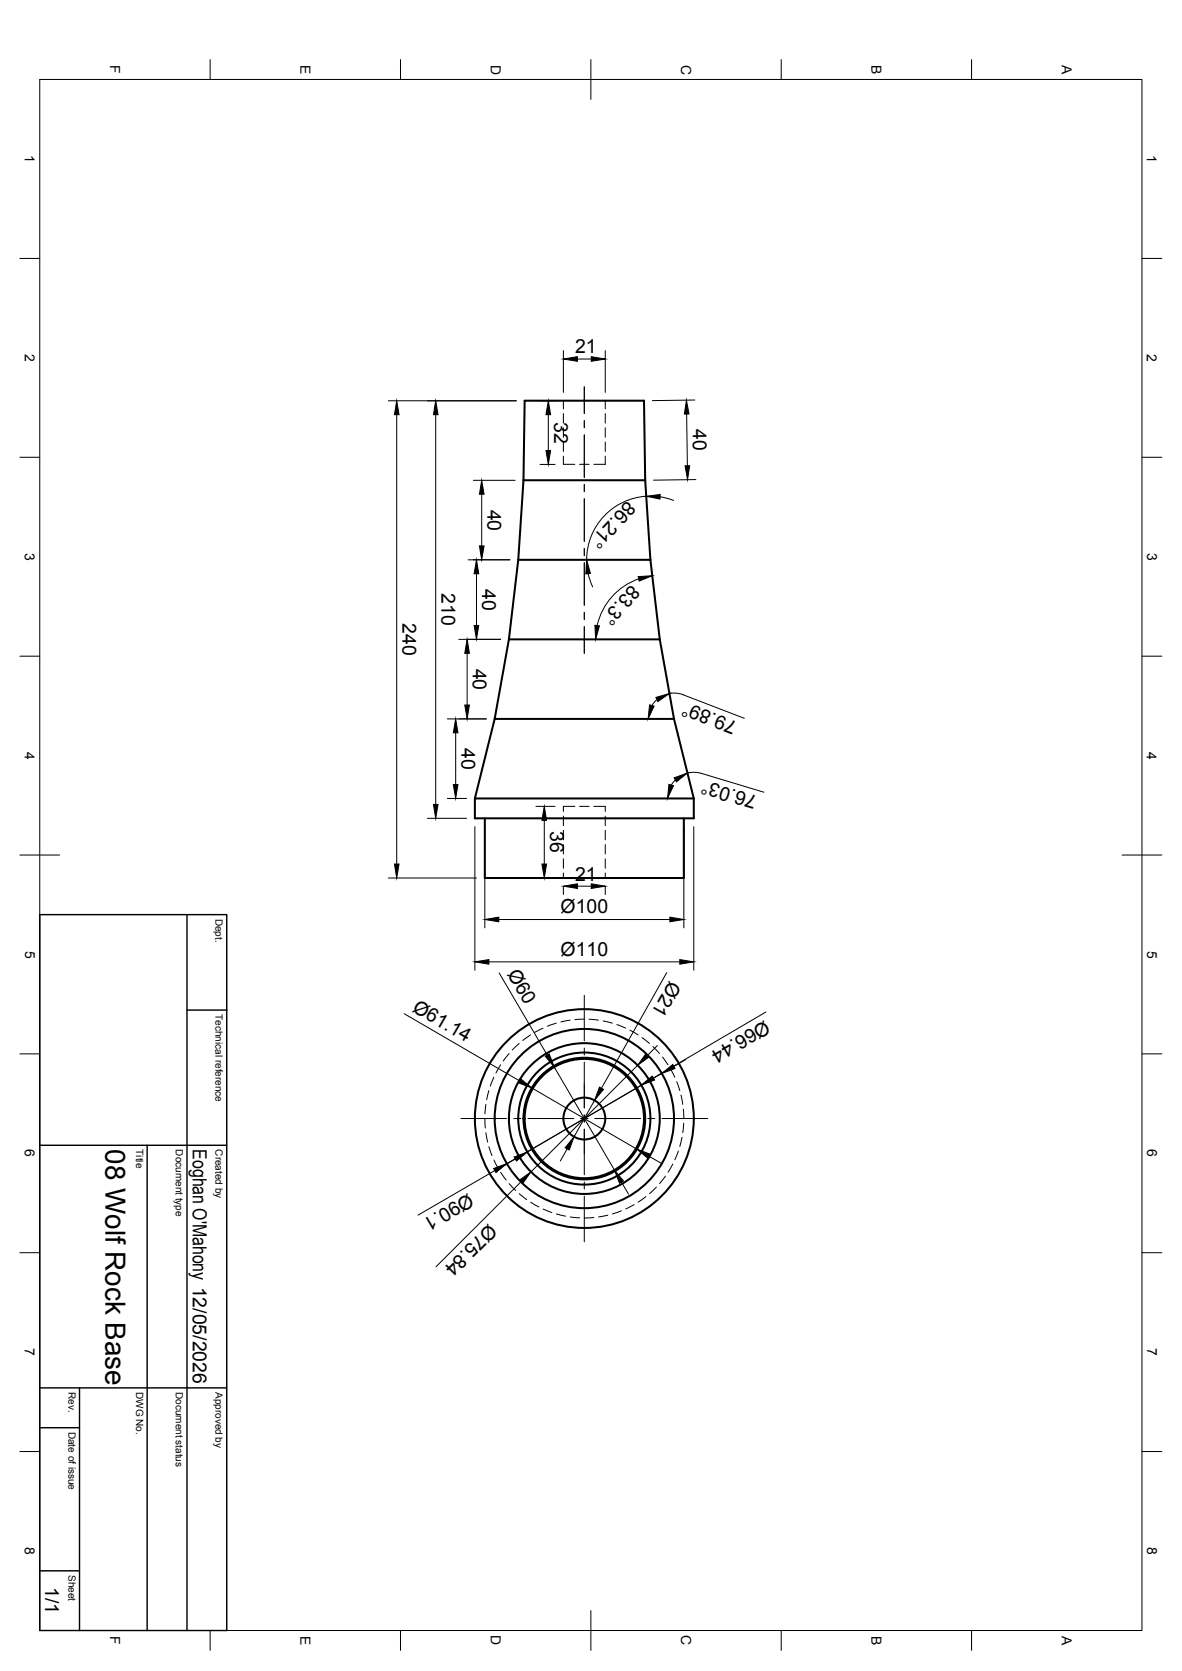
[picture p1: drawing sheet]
<svg xmlns="http://www.w3.org/2000/svg" width="297mm" height="420mm" viewBox="0 0 297 420" stroke-linecap="round" stroke-linejoin="round" font-family="sans-serif">
<!-- layer: Hidden -->
<g fill="none" stroke="#000" stroke-width=".25">
<path d="M141.6 114.7v2.1h2.9M141.6 100.8v2M141.6 104v2.4M141.6 107.6v2.3M141.6 111.1v2.4M145.6 116.8h2.4M152.1 114.7v2.1h-2.9M152.1 100.8v2M152.1 104v2.4M152.1 107.6v2.3M152.1 111.1v2.4M141.6 205.2v2.4"/>
<path d="M141.6 208.8v2.4M141.6 212.4v2.3M141.6 215.9v2.4M141.6 219.5v1.3M144.5 202.8h-2.9v1.2M145.6 202.8h2.4M149.2 202.8h2.9v1.2M152.1 205.2v2.4M152.1 208.8v2.4M152.1 212.4v2.3M152.1 215.9v2.4M152.1 219.5v1.3"/>
<path d="M136.5 258.5l-2.2 1.1M139.8 257.3l-2.3 .7M143.3 256.5l-2.4 .5M146.8 256.2l-2.3 .2M148 256.3l2.4 .2M151.6 256.7l2.3 .6M155 257.6l2.2 .9M158.3 259l2.1 1.2M122.1 277.7l-.2 2.4M122.9 274.2l-.6 2.3M124.1 270.9l-.9 2.2M125.8 267.7l-1.2 2.1"/>
<path d="M128 264.9l-1.5 1.9M130.5 262.4l-1.8 1.6M133.3 260.2l-1.9 1.4M161.3 260.9l1.9 1.5M164.1 263.2l1.6 1.7M166.5 265.8l1.4 1.9M168.5 268.8l1.1 2.1M170.1 272l.7 2.2M171.1 275.4l.5 2.3M171.7 278.9l.2 2.3M121.8 281.3l.2 2.3M122.1 284.8l.5 2.4"/>
<path d="M122.9 288.3l.7 2.3M124.1 291.7l1.1 2.1M125.8 294.8l1.4 1.9M128 297.6l1.6 1.8M165 298.5l-1.8 1.6M167.2 295.7l-1.4 1.9M169.1 292.7l-1.2 2M170.5 289.4l-.9 2.2M171.4 286l-.6 2.3M171.8 282.4l-.2 2.4M130.5 300.1l1.9 1.5M133.3 302.3l2.1 1.2"/>
<path d="M136.5 304l2.2 .9M139.8 305.2l2.3 .6M143.3 306l2.4 .2M149.2 306.1l-2.3 .2M152.8 305.5l-2.4 .5M156.1 304.4l-2.2 .8M159.4 302.9l-2.2 1.1M162.3 300.9l-1.9 1.4"/>
</g>
<!-- layer: Visible -->
<g fill="none" stroke="#000" stroke-width=".51">
<path d="M131.6 120.8l.2-20h30l.3 20M131.6 120.8h30.5M131.6 120.8l-1.4 20M162.1 120.8l1.3 20M130.2 140.8h33.2M130.2 140.8l-2.3 20M163.4 140.8l2.4 20M127.9 160.8h37.9M127.9 160.8l-3.6 20M165.8 160.8l3.6 20M124.3 180.8h45.1M124.3 180.8l-5 20v5h55v-5"/>
<path d="M169.4 180.8l4.9 20M119.3 200.8h55M121.8 205.8v15h50.1v-15"/>
<circle cx="146.8" cy="281.3" r="27.5"/>
<circle cx="146.8" cy="281.3" r="5.3"/>
<circle cx="146.8" cy="281.3" r="15"/>
<circle cx="146.8" cy="281.3" r="15.3"/>
<circle cx="146.8" cy="281.3" r="16.6"/>
<circle cx="146.8" cy="281.3" r="19"/>
<circle cx="146.8" cy="281.3" r="22.5"/>
</g>
<!-- layer: BORDER -->
<g fill="none" stroke="#000" stroke-width=".25">
<path d="M10 20h277v390h-277zM52.8 15v5M100.6 15v5M148.5 15v10M196.3 15v5M244.2 15v5M5 65h5M287 65h5M5 115h5M287 115h5M5 165h5M287 165h5"/>
<path d="M5 215h10M282 215h10M5 265h5M287 265h5M5 315h5M287 315h5M5 365h5M287 365h5M52.8 410v5M100.6 410v5M148.5 405v10M196.3 410v5"/>
<path d="M244.2 410v5"/>
</g>
<!-- layer: TITLEBLOCK -->
<path d="M10 230h47v180h-47zM47 230v180M47 254h10M10 288h47M37 288v122M10 359h10M10 349h47M20 349v61M10 395h10" fill="none" stroke="#000" stroke-width=".36"/>
<!-- layer: Smart Centers -->
<g fill="none" stroke="#000" stroke-width=".25">
<path d="M146.8 97.3v6.7M146.8 105.8v1.7M146.8 109.3v10.8M146.8 121.8v1.8M146.8 125.4v10.7M146.8 137.9v1.8M146.8 141.5v10.7M146.8 154v1.8M146.8 157.6v6.7M146.8 250.3v11.4M146.8 263.5v1.8M146.8 267.1v11.5"/>
<path d="M115.8 281.2h11.5M129.1 281.2h1.8M132.7 281.2h11.5M145.9 281.2h1.8M146.8 280.4v1.7M146.8 283.9v11.5M146.8 297.2v1.8M149.5 281.2h11.5M162.8 281.2h1.8M166.4 281.2h11.4M146.8 300.8v11.5"/>
</g>
<!-- layer: FD_Dimensions -->
<g fill="none" stroke="#000" stroke-width=".25">
<path d="M141.6 88.2v10.5M145.1 90.3h3.5M152.1 88.2v10.5M97.6 100.8h32.2M99.7 104.3v113M109.5 104.3v98M135.7 100.8h3.8M135.7 116.8h3.8M137.8 104.3v9M172.6 104.1l.1 13M174.6 100.6l-10.7 .1M119 120.8h10.5"/>
<path d="M121.1 124.3v13M162.4 124.8a16 16 0 0 0-15 16M165.9 124.9l3.4 .9M174.9 120.6l-10.7 .1M117.6 140.8h10.5M119.7 144.3v13M147.8 144.2l1.1 3.4M160.5 145.5a16.1 16.1 0 0 0-10.4 11.8M115.3 160.8h10.5M117.4 164.3v13M165.1 175.9l-1.3 1.5M168.2 174.4l1.2-.1 1.8 .2 15.8 6.1"/>
<path d="M112.4 180.8h9.8M114.5 184.3v13M169.7 196.1l-1 1.3M172.8 194.4l1.7-.2 1.8 .3M176.3 194.5l15.7 4.7M107.4 205.8h9.8M112.4 200.8h4.8M119.3 207.9v36.1M121.8 207.9v25.4M134.7 202.8h4.8M136.8 206.3v11M171.9 207.9v25.4"/>
<path d="M174.3 207.9v36.1M97.6 220.8h22.1M125.3 231.2h43M134.7 220.8h4.8M141.6 222.9v2M145.1 222.8h3.5M152.1 222.9v2M101.6 254.9l29 16.9M122.9 241.9h47.9M125.4 244.6l12.1 20.7M167.6 244.6l-16.4 29M192.5 254.5l-28.3 16.6"/>
<path d="M133.6 273.6l26.4 15.3M139.3 268.3l15.1 25.9M149.4 276.7l-5.1 9.1M160.3 267.8l-26.9 26.9M161.2 272.8l-28.7 16.9M165.2 262.9l-2.5 2.5M166.3 269.9l-38.9 22.7M172.4 266.4l-3.1 1.8M124.4 294.3l-19.3 11.2M129.5 291.4l-3 1.8M131 297.1l-21.4 21.4M142.5 288.9l-1.7 3"/>
<path d="M156.2 297.2l1.7 3M163.1 290.7l3 1.8"/>
</g>
<g fill="#000" stroke="#000" stroke-width=".25">
<path d="M141.6 90.3l3.5-.6v1.1zM148.6 89.7l3.5 .6-3.5 .5zM99.7 100.8l.6 3.5h-1.2zM109.5 100.8l.6 3.5h-1.2zM137.8 100.8l.6 3.5h-1.2zM137.2 113.3h1.2l-.6 3.5zM172.5 100.6l.6 3.5h-1.1zM172.1 117.1h1.2l-.5 3.5zM121.1 120.8l.5 3.5h-1.1zM120.5 137.3h1.1l-.5 3.5zM162.4 124.8l3.5-.5v1.2zM119.7 140.8l.6 3.5h-1.2z"/>
<path d="M119.1 157.3h1.2l-.6 3.5zM147.4 140.8l1 3.4-1.2 .1zM149.5 157.2l1.1 .2-.9 3.4zM160.4 145l3.5-.2-3.3 1.3zM117.4 160.8l.6 3.5h-1.2zM116.8 177.3h1.2l-.6 3.5zM163.2 177.2l1.2 .3-1.5 3.3zM164.8 175.4l3.4-1-2.9 2zM114.5 180.8l.6 3.5h-1.2zM113.9 197.3h1.2l-.6 3.5zM168.1 197.2l1.1 .3-1.5 3.3zM169.4 195.6l3.3-1.2-2.7 2.2z"/>
<path d="M99.1 217.3h1.2l-.6 3.5zM108.9 202.3h1.2l-.6 3.5zM136.8 202.8l.6 3.5h-1.2zM136.2 217.3h1.2l-.6 3.5zM121.8 231.2l3.5-.6v1.2zM141.6 222.8l3.5-.6v1.2zM148.6 222.2l3.5 .6-3.5 .6zM168.3 230.6l3.6 .6-3.6 .6zM119.3 241.9l3.6-.6v1.1zM170.8 241.3l3.5 .6-3.5 .5zM130.9 271.3l2.7 2.3-3.3-1.3zM137 265.6l1-.6 1.3 3.3z"/>
<path d="M150.6 273.3l1.1 .6-2.3 2.8zM162.3 265l.8 .8-2.8 2zM161.2 272.8l2.7-2.2 .6 1zM166.3 269.9l2.8-2.2 .5 1zM124.1 293.8l3.3-1.2-2.8 2.2zM129.2 290.9l3.3-1.2-2.7 2.2zM130.6 296.7l2.8-2-2 2.8zM144.3 285.8l-1.3 3.4-1-.6zM154.4 294.2l2.3 2.7-1 .6zM160 288.9l3.4 1.3-.6 1z"/>
</g>
<text font-size="7" x="26.5" y="289" transform="rotate(90 26.5 289)">08 Wolf Rock Base</text>
<g font-size="4.9">
<text x="144.5" y="88.9">21</text>
<text x="139.3" y="106.1" transform="rotate(90 139.3 106.1)">32</text>
<text x="174.1" y="108" transform="rotate(89 174.1 108)">40</text>
<text x="157.6" y="125.7" transform="rotate(133 157.6 125.7)">86.21°</text>
<text x="122.5" y="128.1" transform="rotate(90 122.5 128.1)">40</text>
<text x="111" y="149.2" transform="rotate(90 111 149.2)">210</text>
<text x="121.2" y="148.1" transform="rotate(90 121.2 148.1)">40</text>
<text x="158.6" y="146.8" transform="rotate(132 158.6 146.8)">83.3°</text>
<text x="101.2" y="156.7" transform="rotate(90 101.2 156.7)">240</text>
<text x="118.9" y="168.1" transform="rotate(90 118.9 168.1)">40</text>
<text x="185.4" y="181.6" transform="rotate(-159 185.4 181.6)">79.89°</text>
<text x="116" y="188.1" transform="rotate(90 116 188.1)">40</text>
<text x="190.4" y="200.3" transform="rotate(-163 190.4 200.3)">76.03°</text>
<text x="138.2" y="209.1" transform="rotate(90 138.2 209.1)">36</text>
<text x="144.5" y="221.4">21</text>
<text x="140.9" y="229.7">Ø100</text>
<text x="127.4" y="244.9" transform="rotate(60 127.4 244.9)">Ø60</text>
<text x="140.9" y="240.3">Ø110</text>
<text x="168.3" y="246.4" transform="rotate(119 168.3 246.4)">Ø21</text>
<text x="103.4" y="254.2" transform="rotate(30 103.4 254.2)">Ø61.14</text>
<text x="192.2" y="256.4" transform="rotate(150 192.2 256.4)">Ø66.44</text>
<text x="48.5" y="289" transform="rotate(90 48.5 289)">Eoghan O'Mahony 12/05/2026</text>
<text x="117.8" y="299.9" transform="rotate(150 117.8 299.9)">Ø90.1</text>
<text x="122.8" y="307.5" transform="rotate(135 122.8 307.5)">Ø75.84</text>
<text x="11.3" y="399.1" transform="rotate(90 11.3 399.1)">1/1</text>
</g>
<g font-size="3.5">
<text x="27.7" y="16.4" transform="rotate(90 27.7 16.4)">F</text>
<text x="75.5" y="16.3" transform="rotate(90 75.5 16.3)">E</text>
<text x="123.3" y="16.2" transform="rotate(90 123.3 16.2)">D</text>
<text x="171.2" y="16.2" transform="rotate(90 171.2 16.2)">C</text>
<text x="219" y="16.3" transform="rotate(90 219 16.3)">B</text>
<text x="266.8" y="16.3" transform="rotate(90 266.8 16.3)">A</text>
<text x="6.2" y="39" transform="rotate(90 6.2 39)">1</text>
<text x="288.2" y="39" transform="rotate(90 288.2 39)">1</text>
<text x="6.2" y="89" transform="rotate(90 6.2 89)">2</text>
<text x="288.2" y="89" transform="rotate(90 288.2 89)">2</text>
<text x="6.3" y="139" transform="rotate(90 6.3 139)">3</text>
<text x="288.2" y="139" transform="rotate(90 288.2 139)">3</text>
<text x="6.2" y="189" transform="rotate(90 6.2 189)">4</text>
<text x="288.2" y="189" transform="rotate(90 288.2 189)">4</text>
<text x="6.3" y="239" transform="rotate(90 6.3 239)">5</text>
<text x="288.3" y="239" transform="rotate(90 288.3 239)">5</text>
<text x="6.3" y="289" transform="rotate(90 6.3 289)">6</text>
<text x="288.2" y="289" transform="rotate(90 288.2 289)">6</text>
<text x="6.3" y="339" transform="rotate(90 6.3 339)">7</text>
<text x="288.2" y="339" transform="rotate(90 288.2 339)">7</text>
<text x="6.3" y="389" transform="rotate(90 6.3 389)">8</text>
<text x="288.2" y="389" transform="rotate(90 288.2 389)">8</text>
<text x="27.7" y="411.4" transform="rotate(90 27.7 411.4)">F</text>
<text x="75.5" y="411.3" transform="rotate(90 75.5 411.3)">E</text>
<text x="123.3" y="411.2" transform="rotate(90 123.3 411.2)">D</text>
<text x="171.2" y="411.2" transform="rotate(90 171.2 411.2)">C</text>
<text x="219" y="411.3" transform="rotate(90 219 411.3)">B</text>
<text x="266.8" y="411.3" transform="rotate(90 266.8 411.3)">A</text>
</g>
<g font-size="2.5">
<text x="54.2" y="231" transform="rotate(90 54.2 231)">Dept.</text>
<text x="54.2" y="255" transform="rotate(90 54.2 255)">Technical reference</text>
<text x="34.2" y="289" transform="rotate(90 34.2 289)">Title</text>
<text x="44.2" y="289" transform="rotate(90 44.2 289)">Document type</text>
<text x="54.2" y="289" transform="rotate(90 54.2 289)">Created by</text>
<text x="17.2" y="350" transform="rotate(90 17.2 350)">Rev.</text>
<text x="34.2" y="350" transform="rotate(90 34.2 350)">DWG No.</text>
<text x="44.2" y="350" transform="rotate(90 44.2 350)">Document status</text>
<text x="54.2" y="350" transform="rotate(90 54.2 350)">Approved by</text>
<text x="17.2" y="360" transform="rotate(90 17.2 360)">Date of issue</text>
<text x="17.2" y="396" transform="rotate(90 17.2 396)">Sheet</text>
</g>
</svg>
